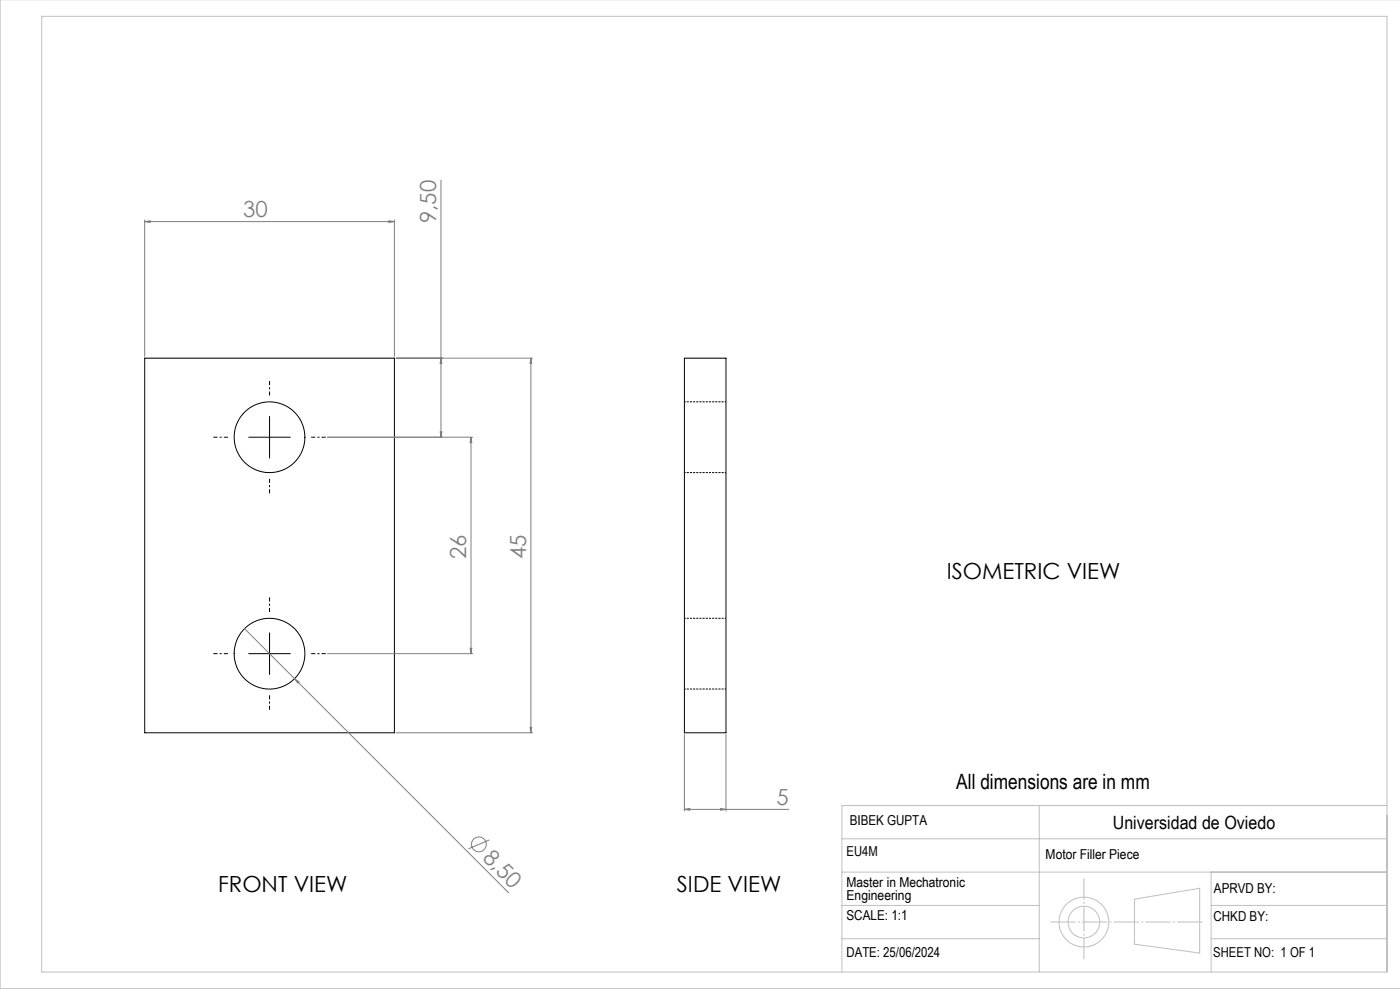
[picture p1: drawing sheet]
<svg xmlns="http://www.w3.org/2000/svg" width="841mm" height="594mm" viewBox="0 0 841 594" stroke-linecap="round" stroke-linejoin="round" font-family="sans-serif">
<g fill="none" stroke="#000" stroke-width=".6">
<path d="M87 215h150v225h-150zM411 215h25v225h-25zM162 250v25M149 263h25M149 393h25M162 380v25"/>
<circle cx="162" cy="263" r="21"/>
<circle cx="162" cy="393" r="21"/>
</g>
<path d="M436 241h-25M411 284h25M436 371h-25M411 414h25" fill="none" stroke="#000" stroke-width=".6" stroke-dasharray="1.3 .6" stroke-dashoffset=".5" stroke-linecap="butt"/>
<g fill="none" stroke="#808080" stroke-width=".6">
<path d="M265 108v155M87 133h3v1zM87 132v82M87 133h150M234 133h3l-3 1zM237 132v82M238 215h82M265 215v3h-1zM319 215v3h-1zM319 215v225M264 259h1v4zM197 263h87"/>
<path d="M283 263v3h-1zM283 263v130M147 378l30 30M197 393h87M282 389h1v4zM177 408l3 2h-1zM177 408l129 128M318 437h1v3zM238 440h82M411 441v46M436 441v46M411 486h3v1z"/>
<path d="M411 486h63M433 486h3l-3 1zM294 504l-13 6"/>
<circle cx="288" cy="507" r="4"/>
</g>
<g fill="none" stroke="#c0c0c0" stroke-width=".6">
<path d="M0 0v594h841M25 10h808v574h-808zM624 484v100M833 484h-327v100M506 504h327M506 524h327M728 524v60M506 544h118M681 540l40-6v38l-40-5zM728 544h105M506 564h118M728 564h105"/>
<circle cx="651" cy="554" r="15"/>
<circle cx="651" cy="554" r="10"/>
</g>
<path d="M162 238v-9M137 263h-9M187 263h9M162 288v8M162 368v-9M137 393h-9M187 393h9M162 418v8" fill="none" stroke="#000" stroke-width=".6" stroke-dasharray="15.2 1.3 1.3 1.3" stroke-dashoffset="12.8" stroke-linecap="butt"/>
<path d="M630 554h93" fill="none" stroke="#c0c0c0" stroke-width=".6" stroke-dasharray="15.2 1.3 1.3 1.3" stroke-dashoffset="-.6" stroke-linecap="butt"/>
<path d="M651 576v-48" fill="none" stroke="#c0c0c0" stroke-width=".6" stroke-dasharray="15.2 1.3 1.3 1.3" stroke-dashoffset="2.4" stroke-linecap="butt"/>
<g fill="#808080">
<path d="M177 408l3 2h-1z"/>
<path d="M411 486h3v1zM433 486h3l-3 1z"/>
<path d="M234 133h3l-3 1zM87 133h3v1z"/>
<path d="M318 437h1v3zM319 215v3h-1zM264 259h1v4zM265 215v3h-1z"/>
<path d="M283 263v3h-1zM282 389h1v4z"/>
</g>
<g font-size="13.3" fill="#808080">
<text x="146" y="130">30</text>
<text x="262" y="134" transform="rotate(-90 262 134)">9,50</text>
<text x="280" y="336" transform="rotate(-90 280 336)">26</text>
<text x="316" y="336" transform="rotate(-90 316 336)">45</text>
<text x="466" y="483">5</text>
<text x="289" y="516" transform="rotate(45 289 516)">8,50</text>
</g>
<g font-size="13.3">
<text x="569" y="348">ISOMETRIC VIEW</text>
<text x="131" y="536">FRONT VIEW</text>
<text x="407" y="536">SIDE VIEW</text>
</g>
<text font-size="12.7" x="574" y="474">All dimensions are in mm</text>
<text font-size="11" x="668" y="498">Universidad de Oviedo</text>
<g font-size="8.2">
<text x="510" y="496">BIBEK GUPTA</text>
<text x="509" y="514">EU4M</text>
<text x="628" y="516">Motor Filler Piece</text>
<text x="509" y="533">Master in Mechatronic</text>
<text x="729" y="536">APRVD BY:</text>
<text x="509" y="540">Engineering</text>
<text x="509" y="553">SCALE: 1:1</text>
<text x="729" y="553">CHKD BY:</text>
<text x="509" y="575">DATE: 25/06/2024</text>
<text x="729" y="575">SHEET NO: 1 OF 1</text>
</g>
</svg>
